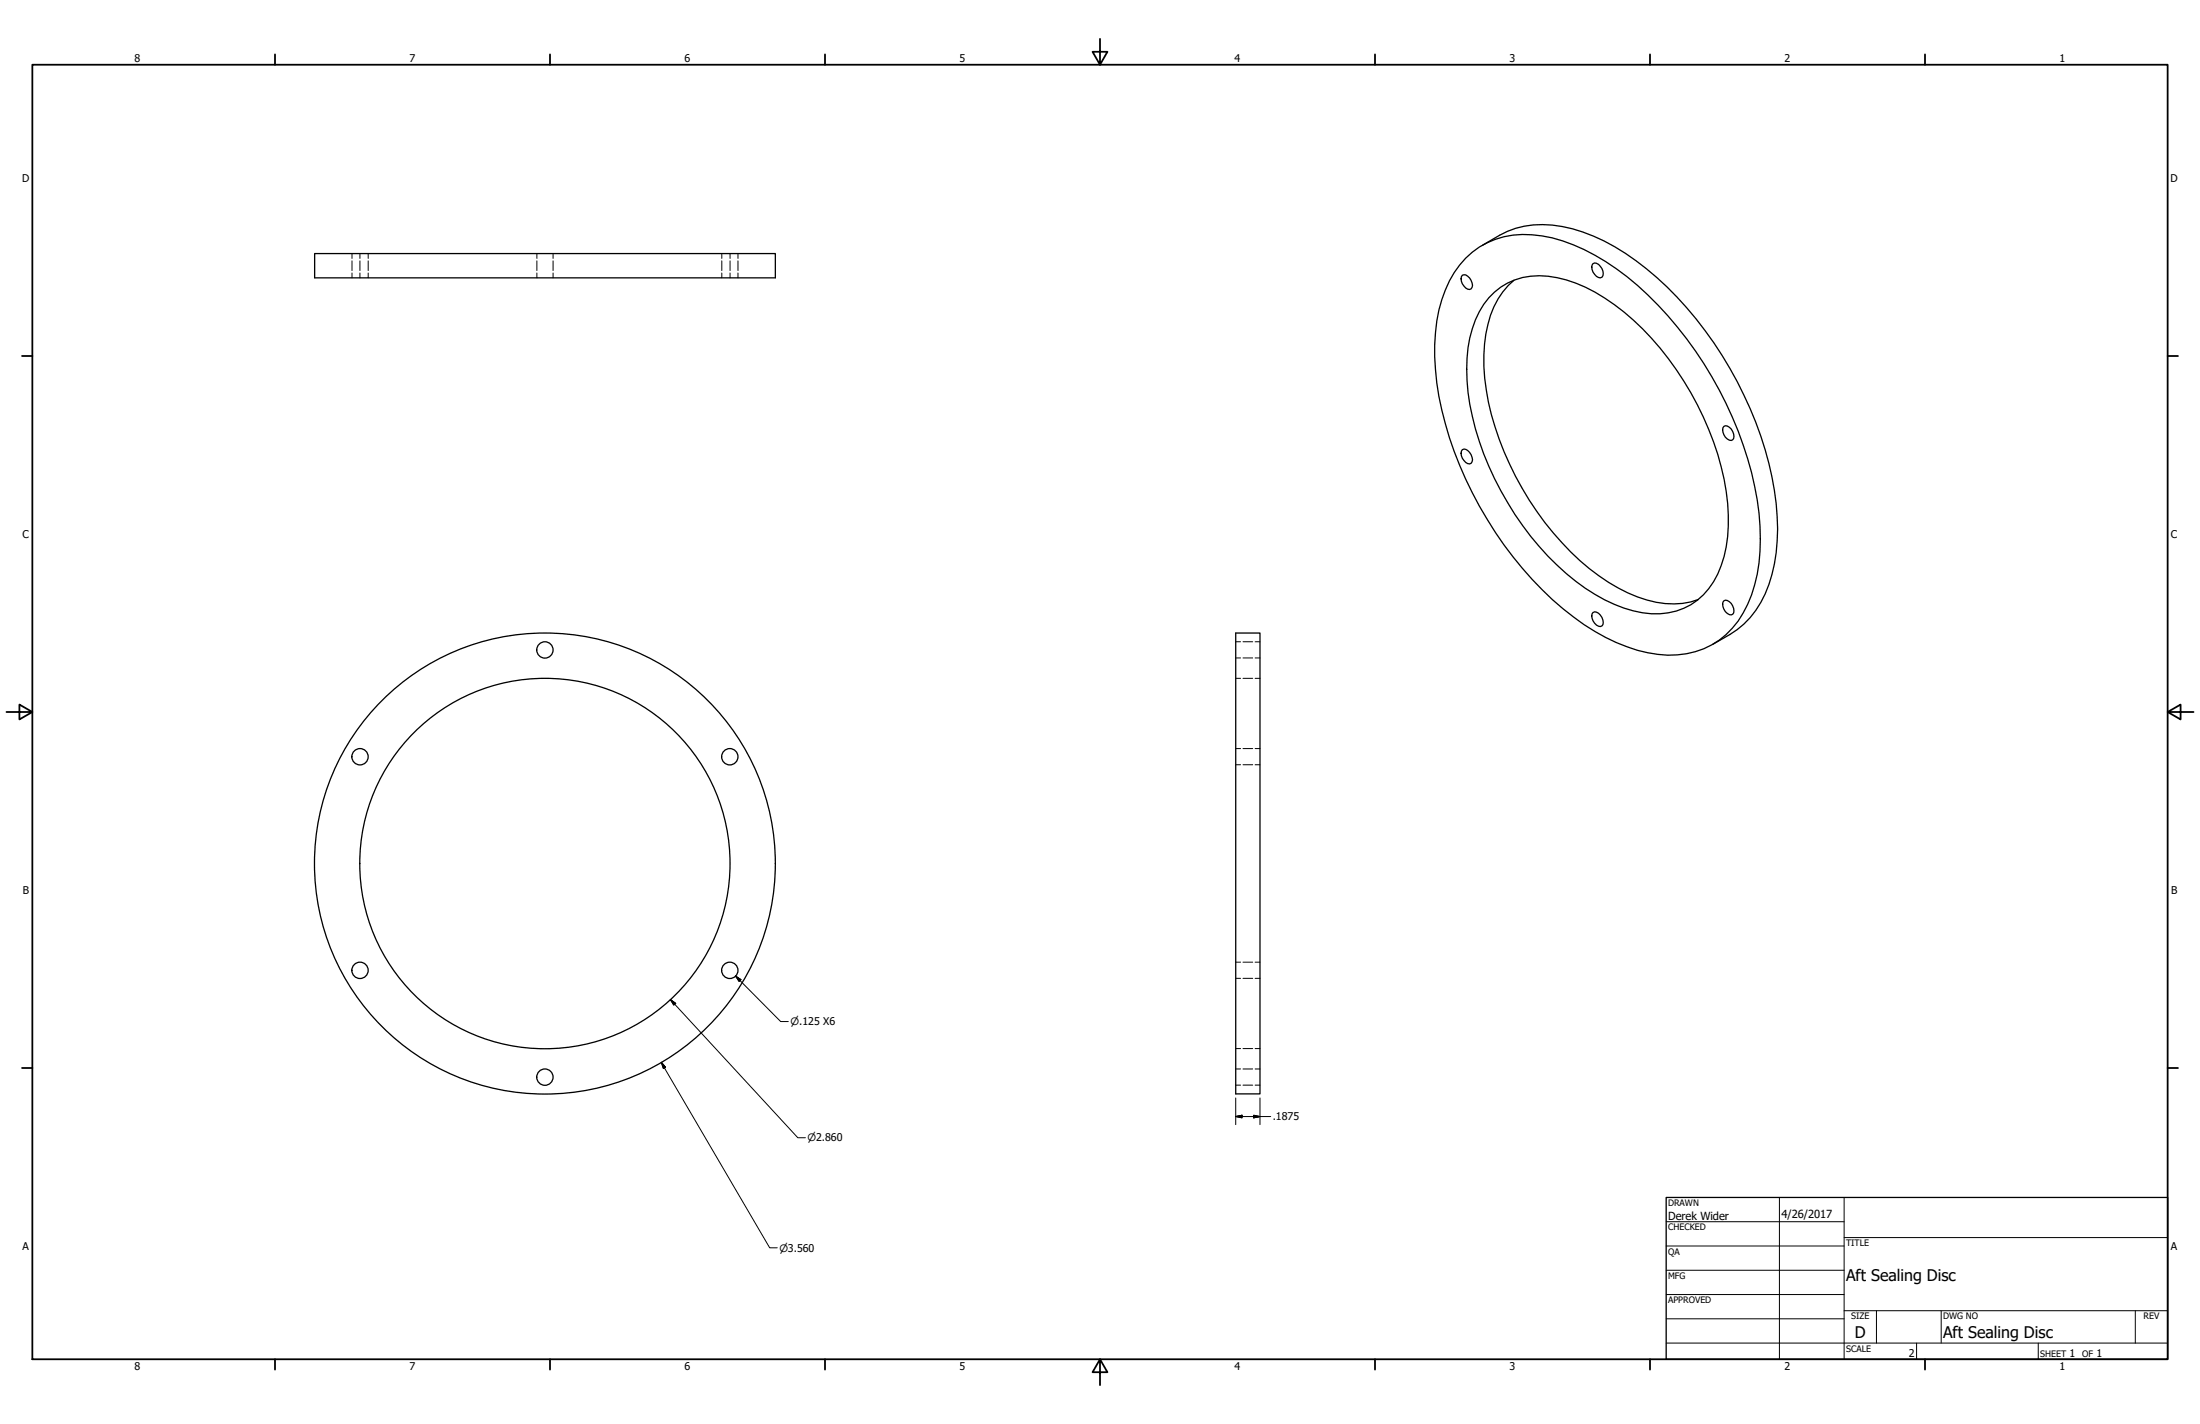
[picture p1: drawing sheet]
<svg xmlns="http://www.w3.org/2000/svg" width="864mm" height="559mm" viewBox="0 0 864 559" stroke-linecap="round" stroke-linejoin="round" font-family="sans-serif">
<!-- layer: Visible (ANSI) -->
<g fill="none" stroke="#000" stroke-width=".51">
<path d="M123.5 99.5h180.9v9.5h-180.9zM581.9 96.3a41.1 41.1 0 0 1 20-8 55.4 55.4 0 0 1 32 8.5 132.9 132.9 0 0 1 48 52.9 130 130 0 0 1 15.9 57.9 56.1 56.1 0 0 1-8.6 31.9 32.6 32.6 0 0 1-10.1 9.5l-6.8 3.9M574 108a2.21 2.21 0 0 1 2.9 1.1 3.7 3.7 0 0 1 .6 4.2 2.12 2.12 0 0 1-2.8-1 3.6 3.6 0 0 1-.7-4.3zM575.4 101.3a33 33 0 0 1 29.9-8.7 74.8 74.8 0 0 1 33.4 16 147.9 147.9 0 0 1 51.1 87.6 77.1 77.1 0 0 1-2.2 37.2 33.9 33.9 0 0 1-22.1 22.3 45.6 45.6 0 0 1-31-3.5 111.3 111.3 0 0 1-40.6-33.7 147.5 147.5 0 0 1-29.9-68.2 73.1 73.1 0 0 1 3.4-36.5 36.9 36.9 0 0 1 8-12.5zM584.5 116.8a26.8 26.8 0 0 1 26.8-7.8 65.6 65.6 0 0 1 29.9 16.6 119.7 119.7 0 0 1 36.4 67.2 57 57 0 0 1-3.3 32.4 26.2 26.2 0 0 1-29.5 15.3 63 63 0 0 1-29.9-15.4 118.9 118.9 0 0 1-38.6-71.2 59.3 59.3 0 0 1 2.9-28.4l3.2-6.1zM594.3 110a33 33 0 0 0-11.1 21.1 87 87 0 0 0 7.2 46.2 114.7 114.7 0 0 0 37.3 48.7 51.2 51.2 0 0 0 29.5 11l3.3-.2 3.1-.6 3-.9M625.3 103.4a3.2 3.2 0 0 1 3.9 3 1.8 1.8 0 0 1-1 2.6 4 4 0 0 1-2.9-5.6zM574 176.5a2.21 2.21 0 0 1 2.9 1 3.7 3.7 0 0 1 .6 4.3 2.12 2.12 0 0 1-2.8-1.1 3.6 3.6 0 0 1-.7-4.2zM676.7 167.3a2.56 2.56 0 0 1 3.4 2 2.4 2.4 0 0 1-.5 3.5 3.9 3.9 0 0 1-2.9-5.5zM676.7 235.8a2.56 2.56 0 0 1 3.4 1.9 2.4 2.4 0 0 1-.5 3.6 3.9 3.9 0 0 1-2.9-5.5zM485.1 248.4h9.5v180.9h-9.5zM625.3 240.3a3.2 3.2 0 0 1 3.9 3 1.71 1.71 0 0 1-1 2.6 3.9 3.9 0 0 1-2.9-5.6z"/>
<circle cx="213.9" cy="255" r="3.2"/>
<circle cx="141.3" cy="297" r="3.2"/>
<circle cx="286.5" cy="297" r="3.2"/>
<circle cx="213.9" cy="338.9" r="90.5"/>
<circle cx="213.9" cy="338.9" r="72.7"/>
<circle cx="141.3" cy="380.8" r="3.2"/>
<circle cx="286.5" cy="380.8" r="3.2"/>
<circle cx="213.9" cy="422.7" r="3.2"/>
</g>
<!-- layer: Hidden (ANSI) -->
<g fill="none" stroke="#000" stroke-width=".39">
<path d="M138.2 99.5v1.9M141.3 99.5v1.9M144.5 99.5v1.9M210.8 99.5v1.9M217.1 99.5v1.9M283.3 99.5v1.9M286.6 99.5v1.9M289.7 99.5v1.9M138.2 102.4v3.8M138.2 107.1v1.9M141.3 102.4v3.8M141.3 107.1v1.9"/>
<path d="M144.5 102.4v3.8M144.5 107.1v1.9M210.8 102.4v3.8M210.8 107.1v1.9M217.1 102.4v3.8M217.1 107.1v1.9M283.3 102.4v3.8M283.3 107.1v1.9M286.6 102.4v3.8M286.6 107.1v1.9M289.7 102.4v3.8M289.7 107.1v1.9"/>
<path d="M485.1 251.8h1.9M485.1 258.2h1.9M487.9 251.8h3.8M487.9 258.2h3.8M492.7 251.8h1.9M492.7 258.2h1.9M485.1 266.2h1.9M487.9 266.2h3.8M492.7 266.2h1.9M485.1 293.8h1.9M487.9 293.8h3.8M492.7 293.8h1.9"/>
<path d="M485.1 300.1h1.9M487.9 300.1h3.8M492.7 300.1h1.9M485.1 377.6h1.9M487.9 377.6h3.8M492.7 377.6h1.9M485.1 383.9h1.9M487.9 383.9h3.8M492.7 383.9h1.9M485.1 411.5h1.9M485.1 419.5h1.9M487.9 411.5h3.8"/>
<path d="M487.9 419.5h3.8M492.7 411.5h1.9M492.7 419.5h1.9M485.1 425.8h1.9M487.9 425.8h3.8M492.7 425.8h1.9"/>
</g>
<!-- layer: Border (ANSI) -->
<g fill="none" stroke="#000" stroke-width=".7">
<path d="M431.8 15.2v10.2l-2.9-5.1h5.8l-2.9 5.1M12.7 25.4h838.2v508h-838.2zM107.9 21.3v4.1M215.9 21.3v4.1M323.8 21.3v4.1M539.8 21.3v4.1M647.7 21.3v4.1M755.6 21.3v4.1M8.6 139.7h4.1M850.9 139.7h4.1M2.5 279.4h10.2l-5.1-2.9v5.8l5.1-2.9M850.9 279.4l5.1 2.9v-5.8l-5.1 2.9h10.2"/>
<path d="M8.6 419.1h4.1M850.9 419.1h4.1M107.9 533.4v4.1M215.9 533.4v4.1M323.8 533.4v4.1M431.8 533.4l2.9 5.1h-5.8l2.9-5.1v10.2M539.8 533.4v4.1M647.7 533.4v4.1M755.6 533.4v4.1"/>
</g>
<!-- layer: Title (ANSI) -->
<g fill="none" stroke="#000" stroke-width=".39">
<path d="M654 479.4h69.9M698.5 469.9v63.5M723.9 469.9v63.5M654 488.9h69.9M654 498.5h69.9M723.9 485.6h127M654 508h69.9M654 517.5h69.9M723.9 514.3h127M736.6 514.3v12.7M762 514.3v12.7M838.2 514.3v12.7"/>
<path d="M654 527h196.9M752.3 527v6.4M800.1 527v6.4"/>
</g>
<path d="M654 469.9h196.9v63.5h-196.9z" fill="none" stroke="#000" stroke-width=".51"/>
<!-- layer: Dimension (ANSI) -->
<path d="M263.1 392.2l2.1 1.6-.7 .6zM263.1 392.2l50.1 54.3h3M288.7 383l2.1 1.4-.7 .7zM288.7 383l17.8 17.9h2.9M259.6 416.9l1.6 1.9-.8 .5zM259.6 416.9l42.5 72.7h3M485.1 438.1l2.5-.5v1.1zM485.1 438.1h13.7M485.1 430.8v10.5M492.1 437.6l2.5 .5-2.5 .6zM494.6 430.8v10.5" fill="none" stroke="#000" stroke-width=".39"/>
<path d="M263.1 392.2l2.1 1.6zM263.1 392.2l2.1 1.6-.7 .6zM288.7 383l2.1 1.4zM288.7 383l2.1 1.4-.7 .7zM259.6 416.9l1.6 1.9zM259.6 416.9l1.6 1.9-.8 .5zM485.1 438.1l2.5-.5zM485.1 438.1l2.5-.5v1.1zM492.1 438.7l2.5-.6zM492.1 437.6l2.5 .5-2.5 .6z" fill="#000" stroke="#000" stroke-width=".39"/>
<g font-size="6.3">
<text x="724.7" y="502.9">Aft Sealing Disc</text>
<text x="728.1" y="524.9">D</text>
<text x="762.8" y="525">Aft Sealing Disc</text>
</g>
<g font-size="4.4">
<text x="654.8" y="478.6">Derek Wider</text>
<text x="699.3" y="478">4/26/2017</text>
</g>
<g font-size="4.2">
<text x="52.8" y="24.4">8</text>
<text x="160.8" y="24.4">7</text>
<text x="268.7" y="24.4">6</text>
<text x="376.7" y="24.4">5</text>
<text x="484.6" y="24.4">4</text>
<text x="592.6" y="24.4">3</text>
<text x="700.5" y="24.4">2</text>
<text x="808.5" y="24.4">1</text>
<text x="8.8" y="71.4">D</text>
<text x="852" y="71.4">D</text>
<text x="8.9" y="211.1">C</text>
<text x="852.2" y="211.1">C</text>
<text x="9" y="350.8">B</text>
<text x="852.2" y="350.8">B</text>
<text x="499.6" y="439.7">.1875</text>
<text x="8.9" y="490.5">A</text>
<text x="852.2" y="490.5">A</text>
<text x="749.3" y="532.6">2</text>
<text x="812.4" y="532.6">1</text>
<text x="823" y="532.6">1</text>
<text x="52.8" y="537.5">8</text>
<text x="160.8" y="537.5">7</text>
<text x="268.7" y="537.5">6</text>
<text x="376.7" y="537.5">5</text>
<text x="484.6" y="537.5">4</text>
<text x="592.6" y="537.5">3</text>
<text x="700.5" y="537.5">2</text>
<text x="808.5" y="537.5">1</text>
</g>
<g font-size="4">
<text x="310.3" y="402.3">⌀.125 X6</text>
<text x="317" y="447.9">⌀2.860</text>
<text x="305.9" y="491.1">⌀3.560</text>
</g>
<g font-size="3.5">
<text x="654.8" y="473.2">DRAWN</text>
<text x="654.8" y="482.8">CHECKED</text>
<text x="724.7" y="488.9">TITLE</text>
<text x="654.8" y="492.3">QA</text>
<text x="654.8" y="501.8">MFG</text>
<text x="654.8" y="511.4">APPROVED</text>
<text x="726.7" y="517.7">SIZE</text>
<text x="762.8" y="517.7">DWG NO</text>
<text x="841.4" y="517.7">REV</text>
<text x="724.7" y="530.4">SCALE</text>
<text x="800.9" y="532.6">SHEET</text>
<text x="817.4" y="532.6">OF</text>
</g>
</svg>
